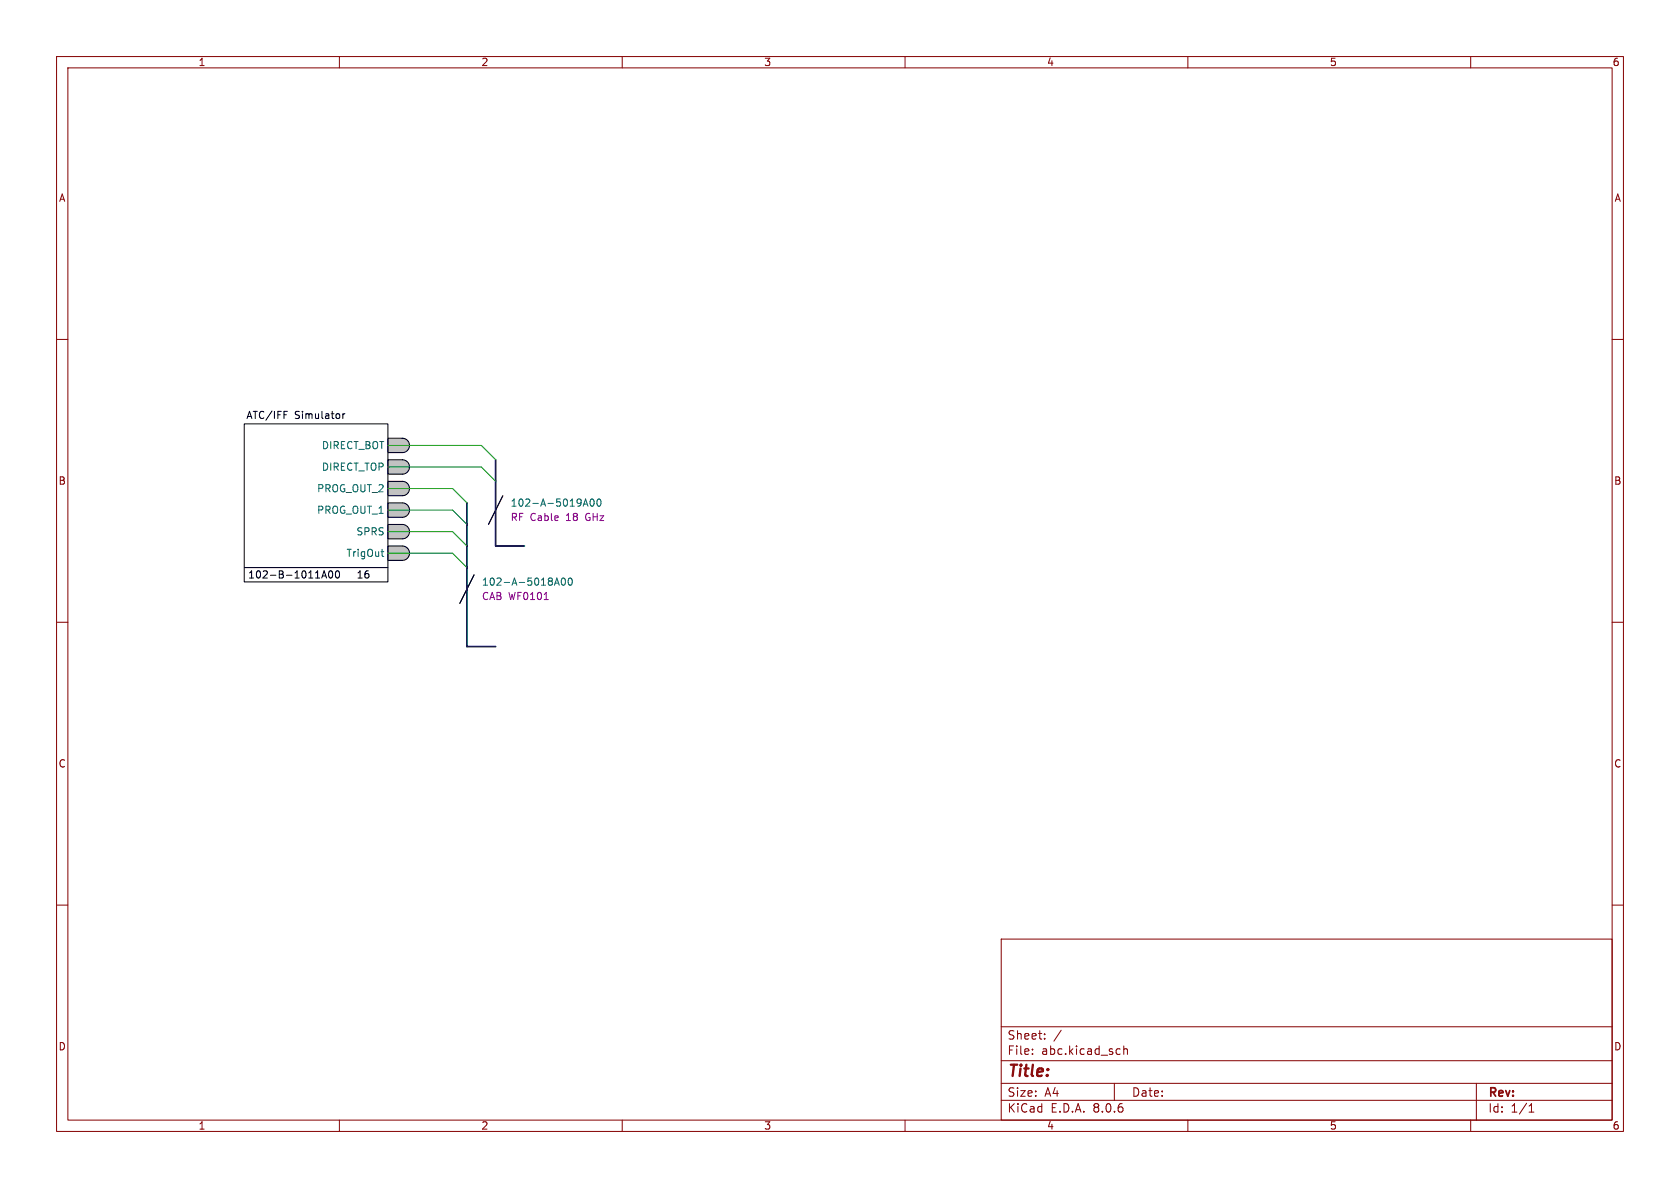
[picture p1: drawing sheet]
<svg xmlns="http://www.w3.org/2000/svg" width="297mm" height="210mm" viewBox="0 0 297 210" stroke-linecap="round" stroke-linejoin="round" font-family="sans-serif">
<g fill="none" stroke="#840000" stroke-width=".18">
<path d="M10 10h277v190h-277zM12 12h273v186h-273zM60 10v2M110 10v2M160 10v2M210 10v2M260 10v2M10 60h2M285 60h2M10 110h2M285 110h2M10 160h2"/>
<path d="M285 160h2M177 166h108v32h-108zM60 198v2M110 198v2M160 198v2M177 194.5h108M177 191.5h108M177 187.5h108M177 181.5h108M182.5 186.3v.1M182.5 185.5v.1M184.7 183.6v.1"/>
<path d="M184.7 182.8v.1M187.6 182.1l-1.3 2M197 191.5v3M197.9 185.4l.1 .1M198 186.3l-.1 .1M198.7 184.9v1.5M198.7 185.5l.2-.1 .3 .1 .1 .9M210 198v2M260 198v2M261 191.5v6.5M270.3 196.6h.9M270.3 195.5l.4-.4v1.5"/>
</g>
<g fill="#c2c2c2">
<path d="M68.6 96.5h2.5v2.6h-2.5z"/>
<path d="M68.6 92.7h2.5v2.6h-2.5z"/>
<path d="M68.6 88.9h2.5v2.5h-2.5z"/>
<path d="M68.6 85.1h2.5v2.5h-2.5z"/>
<path d="M68.6 81.3h2.5v2.5h-2.5z"/>
<path d="M68.6 77.5h2.5v2.5h-2.5z"/>
</g>
<g fill="#c2c2c2" stroke="#c2c2c2" stroke-width=".18">
<path d="M71.1 96.5a1.27 1.27 0 0 1 1.3 1.3 1.27 1.27 0 0 1-1.3 1.3z"/>
<path d="M71.1 92.7a1.27 1.27 0 0 1 1.3 1.3 1.27 1.27 0 0 1-1.3 1.3z"/>
<path d="M71.1 88.9a1.27 1.27 0 0 1 1.3 1.3 1.27 1.27 0 0 1-1.3 1.2z"/>
<path d="M71.1 85.1a1.27 1.27 0 0 1 1.3 1.3 1.27 1.27 0 0 1-1.3 1.2z"/>
<path d="M71.1 81.3a1.27 1.27 0 0 1 1.3 1.3 1.27 1.27 0 0 1-1.3 1.2z"/>
<path d="M71.1 77.5a1.27 1.27 0 0 1 1.3 1.2 1.27 1.27 0 0 1-1.3 1.3z"/>
</g>
<g fill="none" stroke="#000" stroke-width=".18">
<path d="M43.2 74.9h25.4v25.4h-25.4zM50.2 72.7h.6M60.6 73.1v.9M61 73.1l-.4 .3M68.6 77.5h2.5a1.27 1.27 0 0 1 1.3 1.2 1.27 1.27 0 0 1-1.3 1.3h-2.5zM68.6 96.5h2.5a1.27 1.27 0 0 1 1.3 1.3 1.27 1.27 0 0 1-1.3 1.3h-2.5zM68.6 92.7h2.5a1.27 1.27 0 0 1 1.3 1.3 1.27 1.27 0 0 1-1.3 1.3h-2.5zM68.6 88.9h2.5a1.27 1.27 0 0 1 1.3 1.3 1.27 1.27 0 0 1-1.3 1.2h-2.5zM68.6 85.1h2.5a1.27 1.27 0 0 1 1.3 1.3 1.27 1.27 0 0 1-1.3 1.2h-2.5zM68.6 81.3h2.5a1.27 1.27 0 0 1 1.3 1.3 1.27 1.27 0 0 1-1.3 1.2h-2.5zM88.9 87.6l-2.5 5.1M43.2 100.3h25.4v2.6h-25.4z"/>
<path d="M56.9 102.2l.4-1.3 .4 1.3M57 101.8h.6M58.2 101l.2-.1a.68 .68 0 0 1 .4 .6 .68 .68 0 0 1-.4 .7l-.2-.1-.1-.4zM59.4 101l.2-.1a.68 .68 0 0 1 .4 .6 .68 .68 0 0 1-.4 .7l-.2-.1-.1-.4zM83.8 101.6l-2.5 5.1"/>
</g>
<path d="M68.6 82.6h.1M68.6 90.2h.1M68.6 86.4h.1M68.6 94h.1M68.6 97.8h.1" fill="none" stroke="#840000" stroke-width=".18"/>
<path d="M67.4 97.5h.5M67.6 98.3l.3 .1M103.1 89.5l.4-1.3 .4 1.3M103.2 89.1h.6M104.4 88.3l.2-.1a.68 .68 0 0 1 .5 .6 .68 .68 0 0 1-.5 .7l-.2-.1-.1-.4zM105.6 88.3l.2-.1a.68 .68 0 0 1 .5 .6 .68 .68 0 0 1-.5 .7l-.2-.1-.1-.4zM98 103.4l.4-1.2 .5 1.2M98.1 103.1h.6M99.4 102.2h.1a.68 .68 0 0 1 .5 .6 .68 .68 0 0 1-.5 .6 .84 .84 0 0 1-.1-1.2zM100.6 102.3l.1-.1a.68 .68 0 0 1 .5 .6 .68 .68 0 0 1-.5 .6l-.1-.1-.2-.3z" fill="none" stroke="#006464" stroke-width=".18"/>
<path d="M88.9 87.6l-2.5 5.1zM83.8 101.6l-2.5 5.1z" fill="#000"/>
<path d="M96.2 106h.7" fill="none" stroke="#840084" stroke-width=".18"/>
<path d="M82.5 88.9v25.4h5.1M87.6 81.3v15.2h5.1" fill="none" stroke="#000084" stroke-width=".3"/>
<path d="M68.6 78.7h16.5l2.5 2.6M68.6 86.4h11.4l2.5 2.5M68.6 82.6h16.5l2.5 2.5M68.6 97.8h11.4l2.5 2.5M68.6 94h11.4l2.5 2.5M68.6 90.2h11.4l2.5 2.5" fill="none" stroke="#009600" stroke-width=".18"/>
<text font-size="2.8" fill="#840000" x="178" y="190.9">Title:</text>
<g font-size="2.1" fill="#840000">
<text x="178" y="184">Sheet:</text>
<text x="178" y="186.7">File:</text>
<text x="184.1" y="186.7">abc.kicad_sch</text>
<text x="178" y="196.9">KiCad</text>
<text x="178" y="194.1">Size:</text>
<text x="184.7" y="194.1">A4</text>
<text x="185.7" y="196.9">E.D.A.</text>
<text x="193.3" y="196.9">8.0.6</text>
<text x="200" y="194.1">Date:</text>
<text x="263" y="194.3">Rev:</text>
<text x="263" y="196.9">Id:</text>
<text x="267.1" y="196.9">1/1</text>
</g>
<g font-size="1.8" fill="#840000">
<text x="35" y="11.9">1</text>
<text x="85" y="11.9">2</text>
<text x="135" y="11.9">3</text>
<text x="185" y="11.9">4</text>
<text x="235" y="11.9">5</text>
<text x="285" y="11.9">6</text>
<text x="10.3" y="35.9">A</text>
<text x="285.3" y="35.9">A</text>
<text x="10.3" y="85.9">B</text>
<text x="285.3" y="85.9">B</text>
<text x="10.3" y="135.9">C</text>
<text x="285.3" y="135.9">C</text>
<text x="10.3" y="185.9">D</text>
<text x="285.3" y="185.9">D</text>
<text x="35" y="199.9">1</text>
<text x="85" y="199.9">2</text>
<text x="135" y="199.9">3</text>
<text x="185" y="199.9">4</text>
<text x="235" y="199.9">5</text>
<text x="285" y="199.9">6</text>
</g>
<g font-size="1.8">
<text x="43.4" y="74.3">ATC/IFF</text>
<text x="52.1" y="74.3">Simulator</text>
<text x="43.8" y="102.5">102-B-1011A00</text>
<text x="62.9" y="102.5">16</text>
</g>
<g font-size="1.8" fill="#006464">
<text x="56.8" y="79.6">DIRECT_BOT</text>
<text x="56.8" y="83.4">DIRECT_TOP</text>
<text x="56" y="87.2">PROG_OUT_2</text>
<text x="90.2" y="89.8">102-A-5019A00</text>
<text x="56" y="91">PROG_OUT_1</text>
<text x="62.9" y="94.8">SPRS</text>
<text x="61.2" y="98.7">TrigOut</text>
<text x="85.1" y="103.7">102-A-5018A00</text>
</g>
<g font-size="1.8" fill="#840084">
<text x="90.2" y="92.3">RF Cable</text>
<text x="100.2" y="92.3">18</text>
<text x="103.8" y="92.3">GHz</text>
<text x="85.1" y="106.3">CAB WF0101</text>
</g>
</svg>
